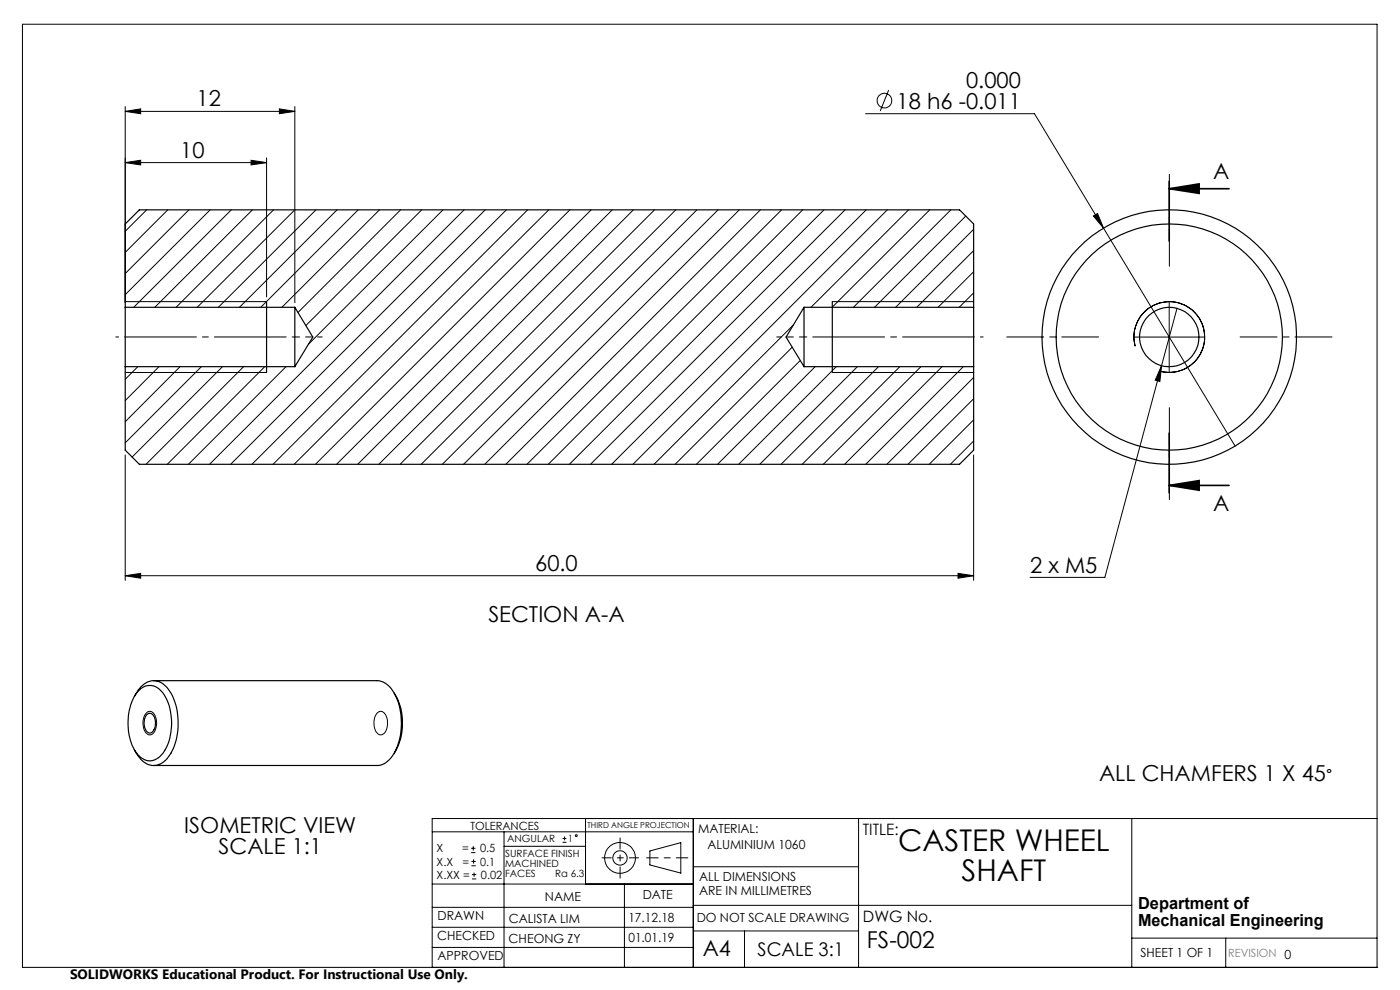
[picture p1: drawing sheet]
<svg xmlns="http://www.w3.org/2000/svg" width="297mm" height="210mm" viewBox="0 0 297 210" stroke-linecap="round" stroke-linejoin="round" font-family="sans-serif">
<g fill="none" stroke="#000" stroke-width=".21">
<path d="M4.8 5.1h287.3v200.1h-287.3zM188.5 19.1l-1.8 4.5M26.6 23.6l3.2-.5v1zM26.6 22.6v41.6M26.6 23.6h35.9M26.6 34.5l3.2-.5v1zM26.6 34.5h30M53.3 34l3.3 .5-3.3 .5zM56.6 33.5v29.5M59.3 23.1l3.2 .5-3.2 .5zM62.5 22.6v41.6M183.6 24.1h35.9l14.6 24.3"/>
<path d="M31.1 44.5l-4.5 4.6M35.6 44.5l-9 9M40.1 44.5l-13.5 13.5M44.6 44.5l-18 18M49.1 44.5l-20.7 20.7M53.6 44.5l-20.8 20.7M58 44.5l-20.6 20.7M62.5 44.5l-20.7 20.7M67 44.5l-20.7 20.7M71.5 44.5l-20.7 20.7M76 44.5l-20.7 20.7M80.5 44.5l-20.7 20.7"/>
<path d="M85 44.5l-21.8 21.8M89.5 44.5l-24.6 24.6M94 44.5l-28.6 28.6M98.5 44.5l-54.1 54M102.9 44.5l-54 54M107.4 44.5l-54 54M111.9 44.5l-54 54M116.4 44.5l-54 54M120.9 44.5l-54 54M125.4 44.5l-54 54M129.9 44.5l-54 54M134.4 44.5l-54 54"/>
<path d="M138.9 44.5l-54 54M143.4 44.5l-54 54M147.8 44.5l-54 54M152.3 44.5l-53.9 54M156.8 44.5l-54 54M161.3 44.5l-54 54M165.8 44.5l-54 54M170.3 44.5l-54 54M174.8 44.5l-54 54M179.3 44.5l-54 54M183.8 44.5l-54 54M188.2 44.5l-53.9 54"/>
<path d="M192.8 44.5l-20.8 20.7M197.2 44.5l-20.7 20.7M201.7 44.5l-20.7 20.7M204.9 45.8l-19.4 19.4M206.6 48.6l-16.6 16.6M206.6 53.2l-12.1 12M206.6 57.6l-7.6 7.6M232 45.8l.8-.5 1.3 3.1zM234.1 48.4l27.9 46.2M26.6 79h30M26.6 64h30M29.2 77.8l-2.6 2.7"/>
<path d="M33.7 77.8l-7.1 7.2M38.2 77.8l-11.6 11.7M42.7 77.8l-16.1 16.1M47.2 77.8l-19.2 19.2M51.7 77.8l-20.7 20.7M56.2 77.8l-20.7 20.7M60.7 77.8l-20.7 20.7M168.1 73.7l-24.9 24.8M168.3 68.9l-29.6 29.6M169.8 76.5l-22.1 22M172.9 77.8l-20.7 20.7M176.6 79h30"/>
<path d="M176.6 64h30M177.4 77.8l-20.7 20.7M181.9 77.8l-20.7 20.7M186.4 77.8l-20.7 20.7M190.9 77.8l-20.7 20.7M195.4 77.8l-20.7 20.7M199.8 77.8l-20.6 20.7M204.4 77.8l-20.7 20.7M206.6 62.1l-3.1 3.1M240.6 71.5h15M240.8 73.4a7.5 7.5 0 0 1 6.6-9.4 7.5 7.5 0 0 1 8.1 8.1 7.5 7.5 0 0 1-9.4 6.6M246.4 77.6l-.3 3.3-1-.3z"/>
<path d="M246.4 77.6l-12 44.9h-15.9M248 64v15M249.7 65.4l-3.3 12.2M26.6 96.5v26.6M206.6 80.1l-18.5 18.4M206.6 84.6l-14 13.9M206.6 89.1l-9.5 9.4M206.6 93.5l-5 5M206.6 96.5v26.6M26.6 122.1l3.2-.5v1.1zM26.6 122.1h180M203.2 121.6l3.4 .5-3.4 .6z"/>
<path d="M31.3 151a1.34 1.34 0 0 1 1.8 1.3 3.2 3.2 0 0 1-1 3.5 1.46 1.46 0 0 1-1.7-1.5 3.4 3.4 0 0 1 .9-3.3zM80 151.2a1.11 1.11 0 0 1 1.9 .7 3.3 3.3 0 0 1-.8 3.9 1.46 1.46 0 0 1-1.7-1.5 3.5 3.5 0 0 1 .6-3.1zM91.7 176.5h55.4M99.9 179.9h1M100.4 179.5v.9M106.9 176.5v28.7M106.9 179.5h17.3M119.3 178.7h.9M119.3 177.9h.9M119.8 177.4v.9M124.2 173.6v13.9M147.1 173.6v31.6"/>
<path d="M182.1 173.6v31.6M240.1 173.6v31.6M292.1 173.6h-200.4v31.6M91.7 196.7h55.4M91.7 192.5h55.4M91.7 187.5h55.4M99.9 180.9h1M100 183.6h.9M100 182.7h.9M100.1 186.4h.9M100.1 185.5h.9M100.5 182.3v.9"/>
<path d="M100.6 185.1v.9M132.5 187.5v17.7M137.9 180.5l6.5-1.8v6.5l-6.5-1.7zM147.1 183.9h35M147.1 197.5h35M147.1 192h93M157.9 197.5v7.7M240.1 199h52M260 199v6.2M91.7 201h55.4"/>
<circle cx="187.6" cy="21.3" r="1.56"/>
<circle cx="122.2" cy="177.3" r=".2"/>
<circle cx="131.5" cy="182" r="1.52"/>
<circle cx="131.5" cy="182" r="3.3"/>
</g>
<path d="M145.9 182h-8.7" fill="none" stroke="#000" stroke-width=".21" stroke-dasharray="15.2 1.3 1.3 1.3" stroke-dashoffset="12.8"/>
<path d="M131.5 177.7v8.6" fill="none" stroke="#000" stroke-width=".21" stroke-dasharray="15.2 1.3 1.3 1.3" stroke-dashoffset="12.9"/>
<path d="M127.7 182h7.8" fill="none" stroke="#000" stroke-width=".21" stroke-dasharray="15.2 1.3 1.3 1.3" stroke-dashoffset="13.3"/>
<path d="M248 38.4v12.7M248 40l6.4-1v2zM248 40h12.7M248 91.9v12.7M248 103l6.4-1.1v2.1zM248 103h12.7" fill="none" stroke="#000" stroke-width=".35"/>
<path d="M62.6 71.5h-38M170.6 71.5h38" fill="none" stroke="#000" stroke-width=".21" stroke-dasharray="15.2 1.3 1.3 1.3" stroke-dashoffset="-1.9"/>
<path d="M62.6 71.5h5.8M170.6 71.5h-5.8" fill="none" stroke="#000" stroke-width=".21" stroke-dasharray="15.2 1.3 1.3 1.3" stroke-dashoffset="14.3"/>
<path d="M248.1 56.5v-19.5M233.1 71.5h-19.5M263.1 71.5h19.5M248.1 86.5v19.5" fill="none" stroke="#000" stroke-width=".21" stroke-dasharray="15.2 1.3 1.3 1.3" stroke-dashoffset="7.4"/>
<g fill="none" stroke="#000" stroke-width=".25">
<path d="M26.6 65.2v12.6M26.6 77.8h35.9M26.6 65.2v-17.7l3-3h174l3 3v17.7M26.6 77.8v17.7l3 3h174l3-3v-17.7M26.6 65.2h35.9M56.6 64v15M62.5 65.2v12.6M62.5 65.2l3.9 6.3-3.9 6.3M170.6 65.2v12.6M170.6 77.8h36M170.6 65.2h36M170.6 65.2l-3.8 6.3 3.8 6.3"/>
<path d="M176.6 64v15M206.6 65.2v12.6M28.5 147.7a5.2 5.2 0 0 1 4.2-3.3 5.6 5.6 0 0 1 4.3 4.3 13.4 13.4 0 0 1-1.6 12.3 3.5 3.5 0 0 1-5.8-.3l-1.1-1.6M29.3 146.6a3.2 3.2 0 0 1 5.2 .4 12 12 0 0 1 0 12.8 3.2 3.2 0 0 1-5.5 0 12 12 0 0 1 0-12.8zM31.1 151.6a.99 .99 0 0 1 1.1-.2 .99 .99 0 0 1 .6 .9 2.47 2.47 0 0 1-.9 3.2 1.92 1.92 0 0 1-1.3-2.4l.1-.6zM32.6 144.4h47.3a5.1 5.1 0 0 1 4.3 3.7 14.5 14.5 0 0 1-.6 11.7M83.6 159.8a4.4 4.4 0 0 1-3.7 2.6h-47.3M83.6 147a12.6 12.6 0 0 1 0 12.8"/>
<circle cx="248.1" cy="71.5" r="24"/>
<circle cx="248.1" cy="71.5" r="6.3"/>
<circle cx="248.1" cy="71.5" r="27"/>
</g>
<g fill="#000">
<path d="M53.3 34l3.3 .5-3.3 .5zM26.6 34.5l3.2-.5v1z"/>
<path d="M232 45.8l2.1 2.6-1.3-3.1zM246.4 77.6l-1.3 3 1 .3z"/>
<path d="M248 40l6.4-1v2zM248 103l6.4-1.1v2.1z"/>
<path d="M26.6 122.1l3.2-.5v1.1zM203.2 121.6l3.4 .5-3.4 .6zM26.6 23.6l3.2-.5v1zM59.3 23.1l3.2 .5-3.2 .5z"/>
</g>
<g font-size="6.3">
<text x="190.5" y="180.5">CASTER WHEEL</text>
<text x="204" y="186.9">SHAFT</text>
</g>
<text font-size="4.9" x="183.9" y="201">FS-002</text>
<g font-size="4.7">
<text x="41.7" y="22.6">12</text>
<text x="190.2" y="23">18 h6 -0.011</text>
<text x="205" y="18.6">0.000</text>
<text x="38.3" y="33.5">10</text>
<text x="257.3" y="37.9">A</text>
<text x="257.3" y="108.3">A</text>
<text x="113.5" y="121.1">60.0</text>
<text x="218.5" y="121.5">2 x M5</text>
<text x="103.6" y="132">SECTION A-A</text>
<text x="233.2" y="165.7">ALL CHAMFERS 1 X 45</text>
<text x="39.1" y="176.6">ISOMETRIC VIEW</text>
<text x="46.4" y="181.1">SCALE 1:1</text>
<text x="149.1" y="202.9">A4</text>
</g>
<text font-size="4" x="160.7" y="202.8">SCALE 3:1</text>
<text font-size="3.9" x="281.3" y="165.7">°</text>
<g font-size="3.5">
<text x="241.4" y="192.8">Department of</text>
<text x="241.4" y="196.3">Mechanical Engineering</text>
</g>
<g font-size="3.3">
<text x="183" y="177.2">TITLE:</text>
<text x="183.1" y="195.7">DWG No.</text>
</g>
<text font-size="2.9" x="14.9" y="207.6">SOLIDWORKS Educational Product. For Instructional Use Only.</text>
<g font-size="2.7">
<text x="148.1" y="176.7">MATERIAL:</text>
<text x="150.1" y="180.1">ALUMINIUM 1060</text>
<text x="115.6" y="191">NAME</text>
<text x="136.3" y="190.8">DATE</text>
<text x="148.3" y="186.8">ALL DIMENSIONS</text>
<text x="148.3" y="189.8">ARE IN MILLIMETRES</text>
<text x="92.8" y="195.2">DRAWN</text>
<text x="107.9" y="195.7">CALISTA LIM</text>
<text x="133.3" y="195.6">17.12.18</text>
<text x="147.8" y="195.7">DO NOT SCALE DRAWING</text>
<text x="92.8" y="199.3">CHECKED</text>
<text x="92.8" y="203.6">APPROVED</text>
<text x="107.9" y="199.9">CHEONG ZY</text>
<text x="133.3" y="199.8">01.01.19</text>
<text x="242" y="203">SHEET 1 OF 1</text>
</g>
<g font-size="2.4">
<text x="99.8" y="176">TOLERANCES</text>
<text x="92.6" y="180.8">X</text>
<text x="92.6" y="183.6">X.X</text>
<text x="98" y="180.8">=</text>
<text x="98.1" y="183.6">=</text>
<text x="101.8" y="180.8">0.5</text>
<text x="101.9" y="183.6">0.1</text>
<text x="92.6" y="186.4">X.XX =</text>
<text x="102" y="186.4">0.02</text>
</g>
<text font-size="2.4" fill="#808080" x="260.6" y="203">REVISION 0</text>
<g font-size="2.1">
<text x="107.6" y="178.6">ANGULAR</text>
<text x="120.5" y="178.6">1</text>
<text x="107.2" y="181.8">SURFACE FINISH</text>
<text x="107.2" y="183.9">MACHINED</text>
<text x="107.2" y="186">FACES</text>
<text x="117.8" y="186">Ra 6.3</text>
</g>
<text font-size="1.7" x="124.6" y="175.7">THIRD ANGLE PROJECTION</text>
</svg>
